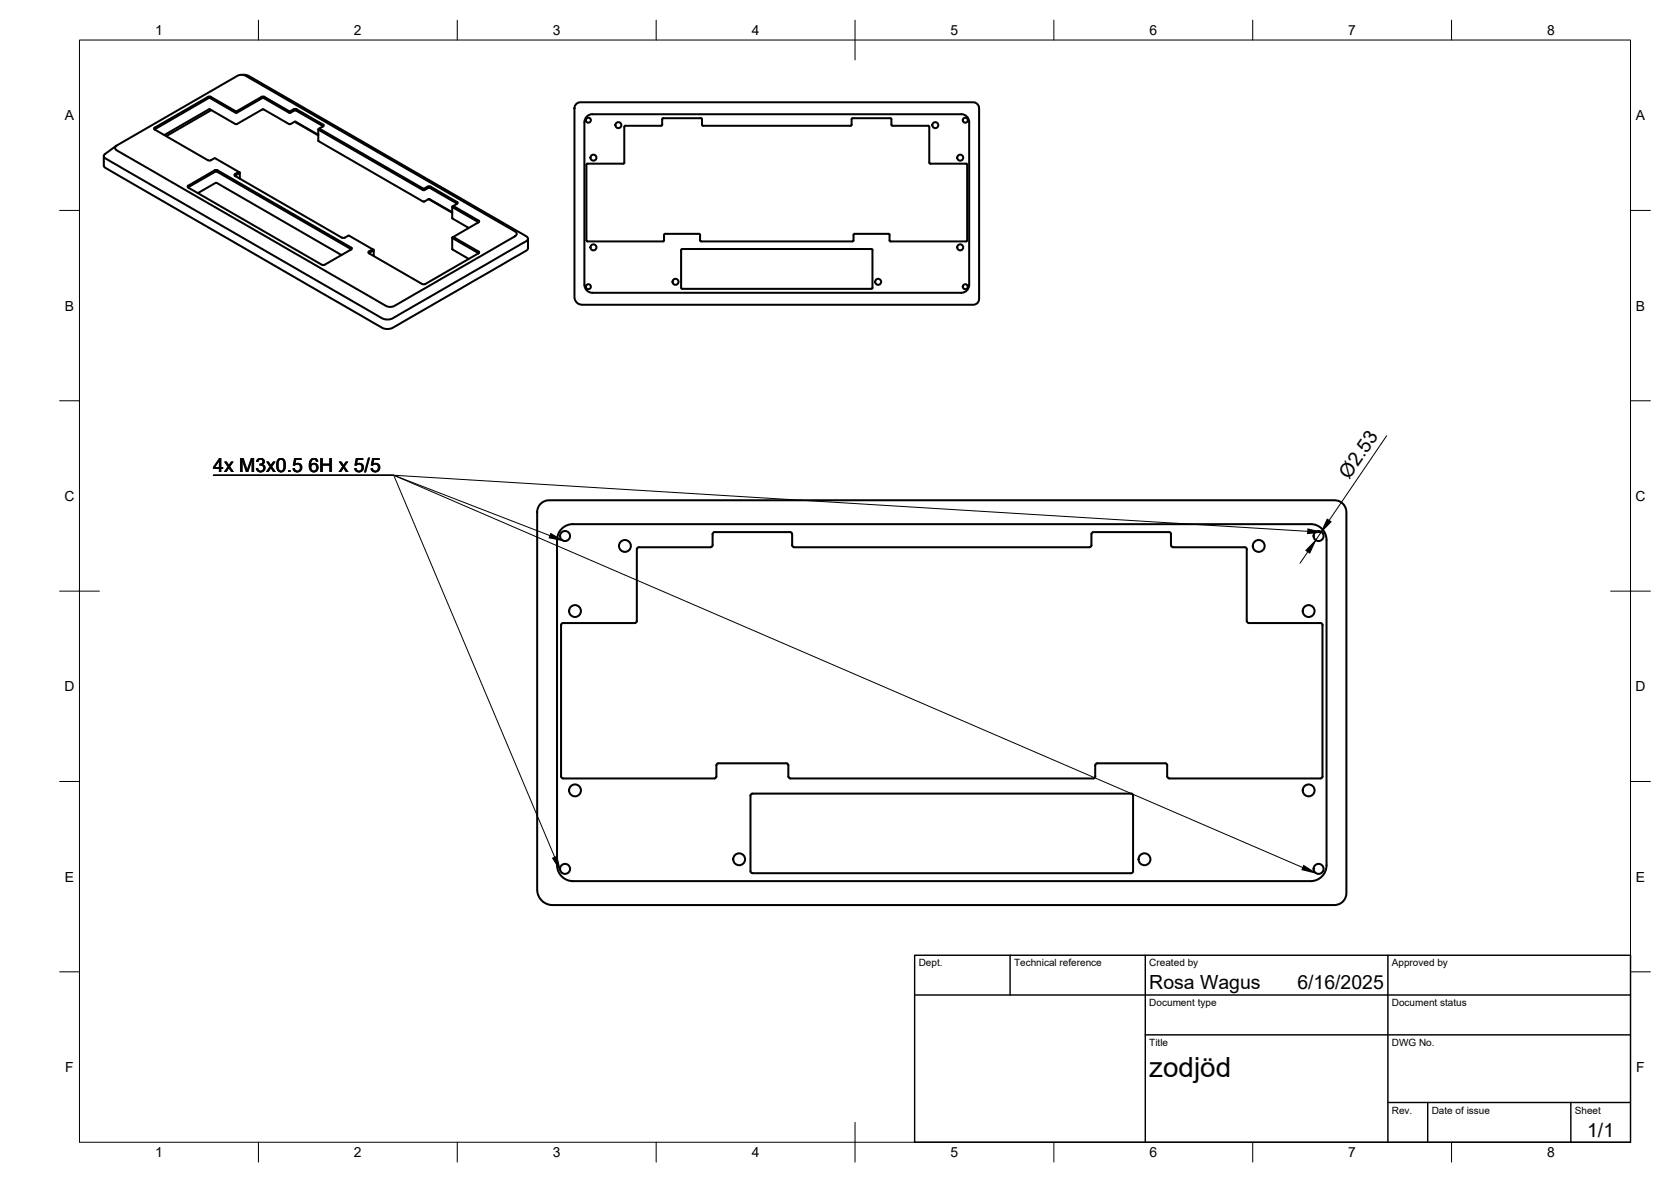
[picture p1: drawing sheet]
<svg xmlns="http://www.w3.org/2000/svg" width="420mm" height="297mm" viewBox="0 0 420 297" stroke-linecap="round" stroke-linejoin="round" font-family="sans-serif">
<!-- layer: Visible -->
<g fill="none" stroke="#000" stroke-width=".51">
<path d="M60.7 18.8h.9l.9 .3 69.9 40.4a.63 .63 0 0 1 .4 .6 .63 .63 0 0 1-.5 .5l-33.3 19.2a2.98 2.98 0 0 1-3.3 0l-69.1-39.9a.64 .64 0 0 1-.5-.6 .64 .64 0 0 1 .3-.6l2.9-2.1M26.1 39.2v2.6l.4 .4 69.5 40.1a3 3 0 0 0 3.3-.2l33-19.1 .4-.4 .1-2.6M29.2 36.7l29.4-17a2.87 2.87 0 0 1 3.1-.7l67.8 39.2a.65 .65 0 0 1 .4 .6 .65 .65 0 0 1-.4 .6l-30.2 17.4a2.4 2.4 0 0 1-2.6-.1l-67.4-39-.4-.4zM52.5 27.5l-11.2 6.4M52.5 27.5h.3M52.8 27.5l6.6 3.7 6.6-3.7M52.8 24.6l6.4 3.7M52.8 24.6h-.3l-13.5 7.8v.2M53 24.3l6.4 3.7 6.4-3.7M53 24.3h-.7l-13.6 7.9 .1 .3 13.5 7.8h.7M53.1 27.7l-11.3 6.5M59.2 28.3h.4"/>
<path d="M59.6 28.3l6.5-3.7 6.6 3.7M65.8 24.3h.7l6.4 3.7 1-.5M66 27.5h.3M66.3 27.5l6.4 3.7h.3l1-.6h.4l5.6 3.3M72.7 28.3h.3M73 28.3l1-.5h.4l6.7 3.8v.2M73.9 27.4h.7M74.1 30.6l5.9 3.4M74.6 27.5l6.8 3.9-.1 .3-1 .6M80 32.5l.1 3 26.3 15.1M80.3 32.3l26.2 15.2 1-.6h.7l6.8 3.9 .1 .1-.1 .3-1 .6 6.5 3.8-.1 .2-6.4 3.7 6.4 3.7 .1 .3-13.6 7.9M80.3 32.3l-.2 .3 26.3 15.2h.3l1-.6h.4l6.7 3.9v.2"/>
<path d="M144.8 26.2l1-.5h98.7a1.56 1.56 0 0 1 1.7 1.8v47.5a1.55 1.55 0 0 1-1.9 1.6h-97.9a1.95 1.95 0 0 1-2-2v-47.4zM148.9 28.7h92.8M149 28.7a2 2 0 0 0-2 2l-.1 40.9a2.04 2.04 0 0 0 2.1 2h92.7a2 2 0 0 0 2-2v-40.9a2 2 0 0 0-2-2M166.5 30v1.3l-.3 .3-9.1 .1-.1 9.2M166.5 29.9l.3-.2h9.5l.2 .2M176.5 30v1.3l.3 .3h37.1l.2-.3M214.1 30v1.4M214.4 29.7h9.5l.2 .2M214.4 29.7l-.3 .2M224.1 30l.1 1.3 .2 .3 9.2 .1 .1 9.2M47.5 47.2l-.1-.2 6.8-3.9h.3l33.7 19.5v.1M49.7 48.5l4.5-2.5h.3l31.4 18.1"/>
<path d="M53 40.3l1-.6 6 3.5-.9 .6M59.1 44.2l26.9 15.5h.7l1-.5 6 3.5-1 .5v.4l13.5 7.8h.7M59.1 43.8l-.2 .3 .2 .1M59.3 44.1v.2M60 43.2l.2 .3-1 .6M60.3 43.4v1.5M106.4 50.6h.3M107.7 50.1l-1 .5M107.7 50.1h.4l5.6 3.2M107.8 50l5.9 3.5M113.7 59.7v2.9l4.2 2.5M113.7 52v2.9l4.2 2.4"/>
<path d="M114 51.8l-.2 .3 6.4 3.6v.2M114 59.5l-.2 .3 6.4 3.7v.2M157 40.9l-.3 .2h-9l-.3 .3 .1 19.2 19.2 .1M233.7 40.9l.2 .2 9.2 .1 .1 19.2-.3 .3-19-.1-.2-.2v-1.4l-.3-.2h-8.5l-.3 .2v1.4l-.2 .2-38.1 .1-.3-.3M88.3 62.7l-6.7 3.8h-.7M88.3 62.3l-33.6-19.5h-.7l-6.8 4 .1 .3 33.6 19.4M88.4 62.2l.1 .3-.1 .1M93.7 62.7l.2 .2M93.9 63l-1 .5v.2M94 62.9v1.5M171.3 62.8v9.5M171.3 72.3l.2 .3"/>
<path d="M171.5 62.6h47.6l.3 .2M171.5 72.6h47.6M171.5 62.6l-.2 .2M176 60.4v-1.4l-.2-.2h-8.6l-.2 .2v1.4l-.3 .2M219.4 62.8v9.5l-.3 .3M135.8 126.7l.9-.7a4.2 4.2 0 0 1 2.6-.3h195.9a3.1 3.1 0 0 1 3.3 3.6v93.2a5.8 5.8 0 0 1-.3 3.2 3.2 3.2 0 0 1-3.5 1.7h-193.8a6.4 6.4 0 0 1-3.9-.5 3.9 3.9 0 0 1-1.9-3.5v-94.7l.2-1.1zM144.1 131.7h185.4M144.1 131.7a4 4 0 0 0-4 4v81.8a4 4 0 0 0 4 3.9h185.4M178.7 137.5l-18.3 .1-.3 .4v18.1l-.2 .4-18.3 .1-.5 .2v38.3v.3l.5 .2h38M178.7 137.5l.2-.1 .3-.4v-2.8v-.2l.5-.3h19l.2 .1 .3 .4v2.8l.2 .4 .3 .1M199.7 137.5h74.2M273.9 137.5l.3-.1 .2-.4v-2.8l.3-.4 .2-.1h19l.3 .1 .2 .4v2.8l.5 .5"/>
<path d="M294.9 137.5l18.4 .1 .2 .4 .1 18.3 .4 .3h18l.5 .2v38.3v.3l-.4 .2h-38.1l-.5-.5v-2.8M329.6 131.7a4 4 0 0 1 3.9 4v81.7a4 4 0 0 1-3.9 4M180.1 192.3v2.8l-.2 .4-.3 .1M197.7 191.8h-17.1l-.4 .3-.1 .2M197.7 191.8l.3 .1 .2 .4M198.2 192.3v2.8l.5 .5h76.2l.3-.1 .2-.4v-2.8M275.4 192.3l.1-.2 .4-.3h17.1l.3 .1 .2 .4M284.9 199.9v19M284.9 199.9l-.2-.4-.3-.1h-95.2l-.4 .3-.1 .2v19l.2 .5h.3h95.2l.5-.2v-.3"/>
<circle cx="147.9" cy="30.2" r=".62"/>
<circle cx="149.2" cy="39.6" r=".75"/>
<circle cx="155.5" cy="31.5" r=".75"/>
<circle cx="235.2" cy="31.5" r=".75"/>
<circle cx="241.4" cy="39.6" r=".75"/>
<circle cx="242.7" cy="30.2" r=".62"/>
<circle cx="147.9" cy="72" r=".62"/>
<circle cx="149.2" cy="62.2" r=".75"/>
<circle cx="169.9" cy="70.8" r=".75"/>
<circle cx="220.8" cy="70.8" r=".75"/>
<circle cx="241.4" cy="62.2" r=".75"/>
<circle cx="242.7" cy="72" r=".62"/>
<circle cx="142.1" cy="134.7" r="1.26"/>
<circle cx="157.1" cy="137.2" r="1.49"/>
<circle cx="316.5" cy="137.2" r="1.49"/>
<circle cx="331.5" cy="134.7" r="1.26"/>
<circle cx="144.6" cy="153.6" r="1.49"/>
<circle cx="329" cy="153.6" r="1.49"/>
<circle cx="144.6" cy="198.6" r="1.49"/>
<circle cx="329" cy="198.6" r="1.49"/>
<circle cx="142.1" cy="218.4" r="1.26"/>
<circle cx="185.9" cy="215.9" r="1.49"/>
<circle cx="287.8" cy="215.9" r="1.49"/>
<circle cx="331.5" cy="218.4" r="1.26"/>
</g>
<!-- layer: BORDER -->
<g fill="none" stroke="#000" stroke-width=".25">
<path d="M20 10.1h390v276.9h-390zM65 5.1v5M115 5.1v5M165 5.1v5M215 5.1v10M265 5.1v5M315 5.1v5M365 5.1v5M15 52.9h5M410 52.9h5M15 100.7h5M410 100.7h5"/>
<path d="M15 148.6h10M405 148.6h10M15 196.4h5M410 196.4h5M15 244.2h5M410 244.2h5M65 287v5M115 287v5M165 287v5M215 282.1v9.9M265 287v5M315 287v5"/>
<path d="M365 287v5"/>
</g>
<!-- layer: TITLEBLOCK -->
<path d="M230 240.1h180v46.9h-180zM230 250h180M254 240.1v9.9M288 240.1v46.9M349 240.1v46.9M288 260.1h122M349 277.1h61M359 277.1v9.9M395 277.1v9.9" fill="none" stroke="#000" stroke-width=".36"/>
<!-- layer: Hole Notes -->
<path d="M138.5 134.1l3.1 1.8-3.5-.7zM328.9 132.9l3.4 .8-3.5 .4zM138.9 215.7l1.1-.5 .8 3.5zM327.8 217.5l3 1.9-3.4-.8z" fill="#000" stroke="#000" stroke-width=".25"/>
<path d="M53.6 119.4h45.4l229.8 14.1M53.6 119.4h45.4l39.3 15.2M53.6 119.4h45.4l40.5 96M53.6 119.4h45.4l228.6 98.6" fill="none" stroke="#000" stroke-width=".25"/>
<!-- layer: FD_Dimensions -->
<path d="M348.7 109.5l-14.5 21.3M328.8 138.7l-1.9 2.8M332.2 133.7l-1.4 2.1" fill="none" stroke="#000" stroke-width=".25"/>
<path d="M330.8 135.8l-1.5 3.2-.9-.7zM333.7 130.5l1 .6-2.5 2.6z" fill="#000" stroke="#000" stroke-width=".25"/>
<text font-size="7" x="289" y="270.6">zodjöd</text>
<g font-size="4.9">
<text x="53.6" y="118.7">4x M3x0.5</text>
<text x="77.6" y="118.7">6H x 5/5</text>
<text x="339.2" y="120.6" transform="rotate(-56 339.2 120.6)">Ø2.53</text>
<text x="289" y="248.5">Rosa Wagus</text>
<text x="326.2" y="248.5">6/16/2025</text>
<text x="399.1" y="285.7">1/1</text>
</g>
<g font-size="3.5">
<text x="39" y="8.8">1</text>
<text x="89" y="8.8">2</text>
<text x="139" y="8.8">3</text>
<text x="189" y="8.8">4</text>
<text x="239" y="8.8">5</text>
<text x="289" y="8.8">6</text>
<text x="339" y="8.8">7</text>
<text x="389" y="8.8">8</text>
<text x="16.3" y="30.2">A</text>
<text x="411.3" y="30.2">A</text>
<text x="16.3" y="78">B</text>
<text x="411.3" y="78">B</text>
<text x="16.2" y="125.9">C</text>
<text x="411.2" y="125.9">C</text>
<text x="16.2" y="173.7">D</text>
<text x="411.2" y="173.7">D</text>
<text x="16.3" y="221.6">E</text>
<text x="411.3" y="221.6">E</text>
<text x="16.4" y="269.4">F</text>
<text x="411.4" y="269.4">F</text>
<text x="39" y="290.8">1</text>
<text x="89" y="290.8">2</text>
<text x="139" y="290.8">3</text>
<text x="189" y="290.8">4</text>
<text x="239" y="290.8">5</text>
<text x="289" y="290.8">6</text>
<text x="339" y="290.8">7</text>
<text x="389" y="290.8">8</text>
</g>
<g font-size="2.5">
<text x="231" y="242.9">Dept.</text>
<text x="255" y="242.9">Technical reference</text>
<text x="289" y="242.9">Created by</text>
<text x="350" y="242.9">Approved by</text>
<text x="289" y="252.8">Document type</text>
<text x="350" y="252.8">Document status</text>
<text x="289" y="262.9">Title</text>
<text x="350" y="262.9">DWG No.</text>
<text x="350" y="279.9">Rev.</text>
<text x="360" y="279.9">Date of issue</text>
<text x="396" y="279.9">Sheet</text>
</g>
</svg>
